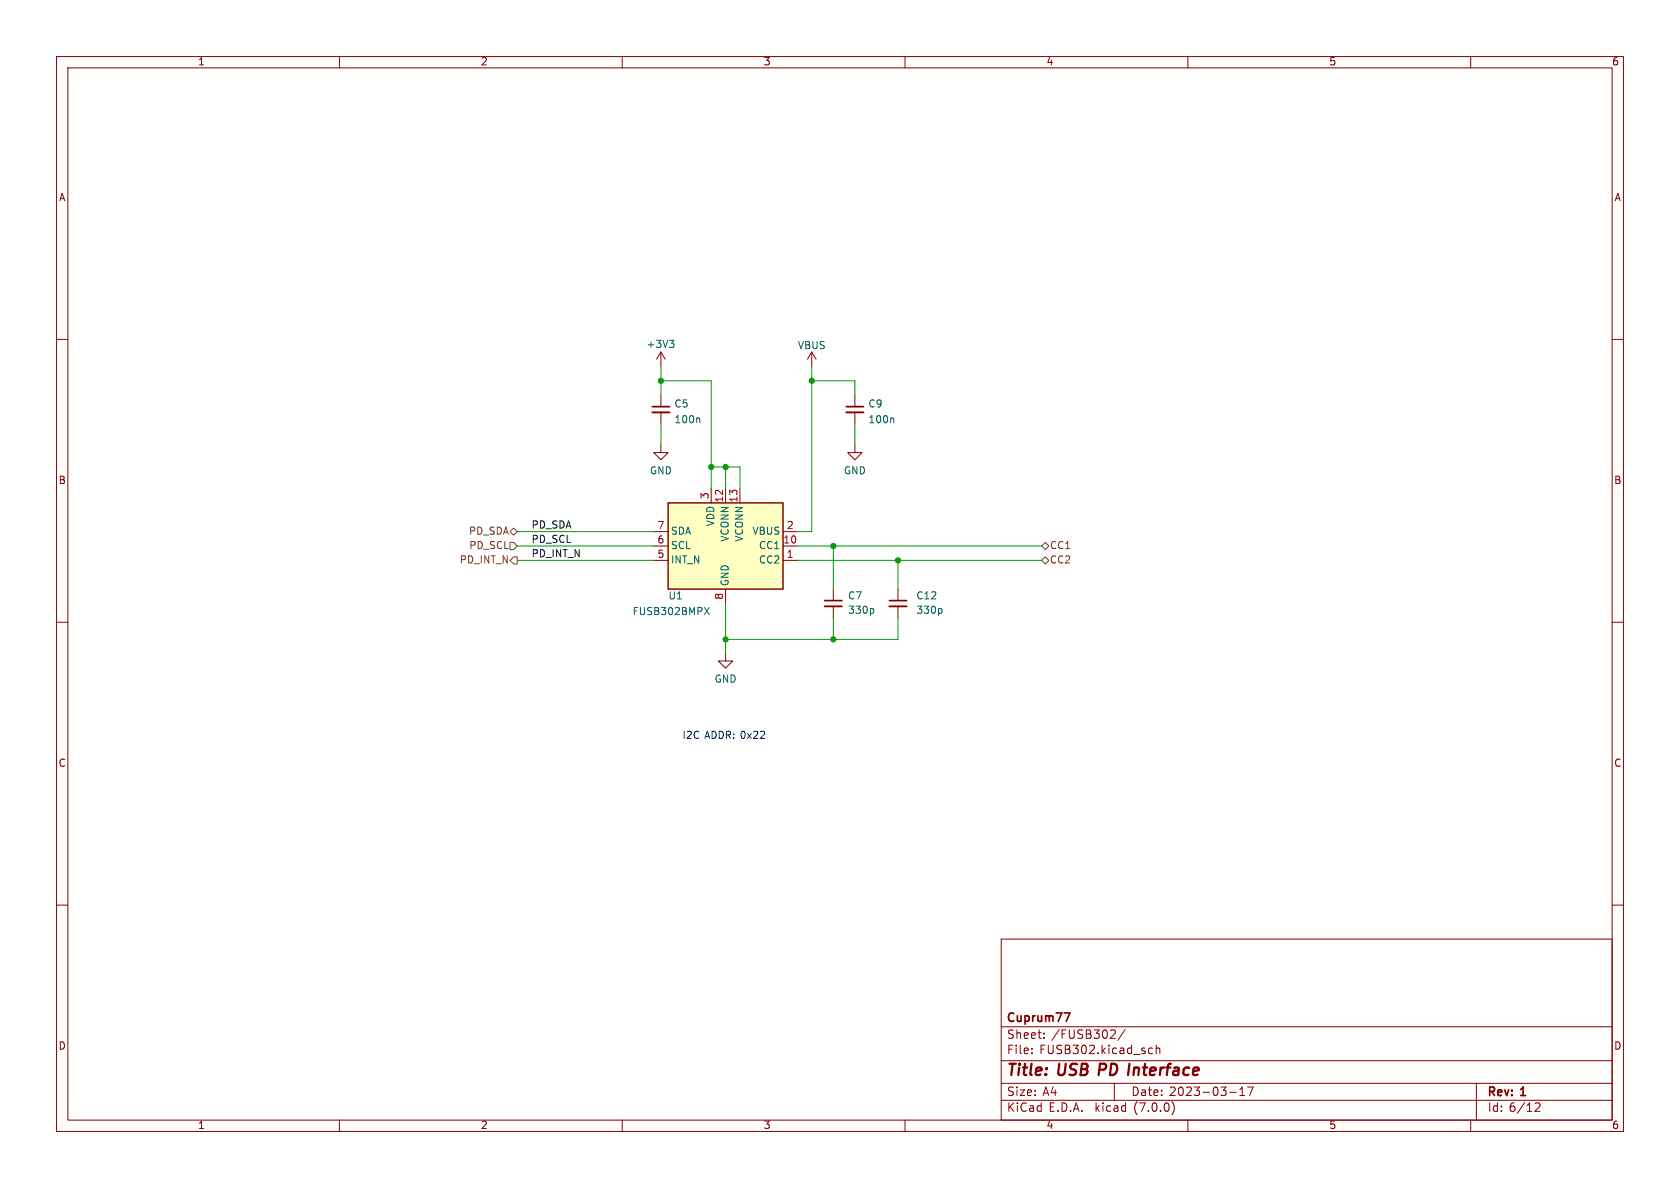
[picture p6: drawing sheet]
<svg xmlns="http://www.w3.org/2000/svg" width="297mm" height="210mm" viewBox="0 0 297 210" stroke-linecap="round" stroke-linejoin="round" font-family="sans-serif">
<g fill="none" stroke="#840000" stroke-width=".18">
<path d="M10 10h277v190h-277zM12 12h273v186h-273zM60 10v2M110 10v2M160 10v2M210 10v2M260 10v2M10 60h2M285 60h2M116.8 78.7v1.3h1.3l-1.3 1.3-1.2-1.3h1.2M116.8 62.2l-.7 1.3M116.8 62.2v2.6"/>
<path d="M116.8 69.9v2M116.8 72.9v2M116.8 62.2l.8 1.3M143.5 62.2l-.8 1.3M143.5 62.2v2.6M143.5 62.2l.8 1.3M151.1 78.7v1.3h1.3l-1.3 1.3-1.2-1.3h1.2M151.1 69.9v2M151.1 72.9v2M115.6 99.1h2.5M115.6 96.5h2.5M115.6 94h2.5"/>
<path d="M125.7 86.4v2.5M128.3 86.4v2.5M130.8 86.4v2.5M138.4 99.1h2.6M138.4 96.5h2.6M138.4 94h2.6M10 110h2M128.3 115.6v1.2h1.2l-1.2 1.3-1.3-1.3h1.3M128.3 104.1v2.6M147.3 104.1v2.1M147.3 107.2v2M158.7 104.1v2.1"/>
<path d="M158.7 107.2v2M285 110h2M10 160h2M285 160h2M177 166h108v32h-108zM60 198v2M110 198v2M160 198v2M177 194.5h108M177 191.5h108M177 187.5h108M177 181.5h108"/>
<path d="M182.4 186.1v.2M182.4 185.3v.2M184.6 183.4v.2M184.6 182.6v.2M196.5 182.1h.5l.2 .4-.9 1.1h.9M197 191.5v3M198.9 182l-1.3 1.9M203.2 186.2h.6M203.2 185.3h.6M204.4 185.4l.2-.1h.4v1M204.4 184.8v1.5M207.2 194.8a1.74 1.74 0 0 1 0 2.2"/>
<path d="M210 198v2M217.4 193.1h1.1M219.2 193.7h.8M219.2 192.6l.4-.4v1.5M220.5 192.2h1l-.6 1.5M260 198v2M261 191.5v6.5M271.4 195.1l.6-.1 .2 .1 .1 .3-1 1.1h1"/>
</g>
<path d="M115.3 71.9h3.1M149.6 71.9h3.1M145.8 106.2h3M157.2 106.2h3.1M188.1 179.1h1l-.6 1.5" fill="none" stroke="#840000" stroke-width=".3"/>
<path d="M115.3 72.9h3.1M149.6 72.9h3.1M145.8 107.2h3M157.2 107.2h3.1" fill="none" stroke="#840000" stroke-width=".33"/>
<path d="M118.4 60.2h.7l-.4 .4M118.9 60.6l.2 .3v.3l-.2 .2M123.5 73.9l.2 .2v.6M157.8 73.9l.2 .2v.6M124.5 107.4l.9 1.3M125.4 107.4l-.9 1.3M154.3 107.6l.2 .2-.2 .6M166.4 107.6l.1 .2-.1 .6" fill="none" stroke="#006464" stroke-width=".18"/>
<path d="M118.1 88.9h20.3v15.2h-20.3z" fill="#ffffc2" stroke="#ffffc2" stroke-width=".18"/>
<path d="M118.1 88.9h20.3v15.2h-20.3z" fill="none" stroke="#840000" stroke-width=".25"/>
<path d="M90.2 95.9h.6l.6 .6-.6 .7h-.6zM90.2 94l.6-.7 .6 .7-.6 .6zM90.8 98.4h.6v1.3h-.6l-.6-.6zM184.1 99.1l.7-.7 .6 .7-.6 .6zM184.1 96.5l.7-.6 .6 .6-.6 .7z" fill="none" stroke="#725600" stroke-width=".18"/>
<g fill="none" stroke="#009600" stroke-width=".18">
<path d="M116.8 67.3h8.9v19.1M116.8 64.8v5.1M116.8 74.9v3.8M143.5 64.8v29.2h-2.5M143.5 67.3h7.6v2.6M151.1 74.9v3.8M91.4 96.5h24.2M91.4 99.1h24.2M91.4 94h24.2M125.7 82.6h5.1v3.8M128.3 82.6v3.8M141 96.5h43.1"/>
<path d="M141 99.1h43.1M147.3 96.5v7.6M158.7 99.1v5M128.3 106.7v8.9M147.3 109.2v3.8M158.7 109.2v3.8h-30.4"/>
</g>
<g fill="#009600" stroke="#009600" stroke-width=".18">
<circle cx="147.3" cy="113" r=".46"/>
<circle cx="147.3" cy="96.5" r=".46"/>
<circle cx="158.7" cy="99.1" r=".46"/>
<circle cx="143.5" cy="67.3" r=".46"/>
<circle cx="116.8" cy="67.3" r=".46"/>
<circle cx="128.3" cy="113" r=".46"/>
<circle cx="128.3" cy="82.6" r=".46"/>
<circle cx="125.7" cy="82.6" r=".46"/>
</g>
<g font-size="2.8" fill="#840000">
<text x="178" y="190.8">Title:</text>
<text x="187.1" y="190.8">USB PD Interface</text>
</g>
<g font-size="2.1" fill="#840000">
<text x="178" y="183.9">Sheet:</text>
<text x="178" y="181.1">Cuprum77</text>
<text x="185.9" y="183.9">/FUSB302/</text>
<text x="178" y="186.6">File:</text>
<text x="183.8" y="186.6">FUSB302.kicad_sch</text>
<text x="178" y="196.8">KiCad</text>
<text x="178" y="194">Size:</text>
<text x="184.3" y="194">A4</text>
<text x="185.4" y="196.8">E.D.A.</text>
<text x="193.7" y="196.8">kicad</text>
<text x="200" y="194">Date:</text>
<text x="200.6" y="196.8">(7.0.0)</text>
<text x="206.7" y="194">2023-03-17</text>
<text x="263" y="194.2">Rev:</text>
<text x="263" y="196.8">Id: 6/12</text>
<text x="269" y="194.2">1</text>
</g>
<g font-size="1.8" fill="#840000">
<text x="35" y="11.8">1</text>
<text x="85" y="11.8">2</text>
<text x="135" y="11.8">3</text>
<text x="185" y="11.8">4</text>
<text x="235" y="11.8">5</text>
<text x="285" y="11.8">6</text>
<text x="10.4" y="35.8">A</text>
<text x="285.4" y="35.8">A</text>
<text x="10.3" y="85.8">B</text>
<text x="285.3" y="85.8">B</text>
<text x="10.3" y="135.8">C</text>
<text x="285.3" y="135.8">C</text>
<text x="10.3" y="185.8">D</text>
<text x="285.3" y="185.8">D</text>
<text x="35" y="199.8">1</text>
<text x="85" y="199.8">2</text>
<text x="135" y="199.8">3</text>
<text x="185" y="199.8">4</text>
<text x="235" y="199.8">5</text>
<text x="285" y="199.8">6</text>
</g>
<g font-size="1.8" fill="#006464">
<text x="114.2" y="61.8">+3V3</text>
<text x="141" y="62">VBUS</text>
<text x="119.2" y="72.3">C5</text>
<text x="119.2" y="75.1">100n</text>
<text x="153.5" y="72.3">C9</text>
<text x="153.5" y="75.1">100n</text>
<text x="114.8" y="84.1">GND</text>
<text x="149.1" y="84.1">GND</text>
<text x="118.6" y="94.8">SDA</text>
<text x="126.6" y="93.2" transform="rotate(-90 126.6 93.2)">VDD</text>
<text x="129.1" y="95.9" transform="rotate(-90 129.1 95.9)">VCONN</text>
<text x="131.6" y="95.9" transform="rotate(-90 131.6 95.9)">VCONN</text>
<text x="132.9" y="94.8">VBUS</text>
<text x="118.6" y="99.9">INT_N</text>
<text x="118.6" y="97.3">SCL</text>
<text x="134" y="99.9">CC2</text>
<text x="134" y="97.3">CC1</text>
<text x="118.1" y="106.2">U1</text>
<text x="129.1" y="103.6" transform="rotate(-90 129.1 103.6)">GND</text>
<text x="149.9" y="106.2">C7</text>
<text x="161.9" y="106.2">C12</text>
<text x="111.8" y="109">FUSB302BMPX</text>
<text x="149.9" y="108.8">330p</text>
<text x="161.9" y="108.8">330p</text>
<text x="126.3" y="121">GND</text>
</g>
<g font-size="1.8" fill="#a90000">
<text x="125.5" y="88.3" transform="rotate(-90 125.5 88.3)">3</text>
<text x="128" y="88.9" transform="rotate(-90 128 88.9)">12</text>
<text x="130.6" y="88.9" transform="rotate(-90 130.6 88.9)">13</text>
<text x="116.2" y="93.7">7</text>
<text x="139" y="93.7">2</text>
<text x="116.2" y="98.8">5</text>
<text x="116.2" y="96.3">6</text>
<text x="138.4" y="96.3">10</text>
<text x="139" y="98.8">1</text>
<text x="128" y="106.1" transform="rotate(-90 128 106.1)">8</text>
</g>
<g font-size="1.8" fill="#725600">
<text x="82.8" y="94.8">PD_SDA</text>
<text x="81.1" y="99.9">PD_INT_N</text>
<text x="82.8" y="97.3">PD_SCL</text>
<text x="185.6" y="99.9">CC2</text>
<text x="185.6" y="97.3">CC1</text>
</g>
<g font-size="1.8" fill="#0f0f0f">
<text x="94" y="93.6">PD_SDA</text>
<text x="94" y="96.2">PD_SCL</text>
<text x="94" y="98.7">PD_INT_N</text>
</g>
<text font-size="1.8" fill="#0000c2" x="120.6" y="130.8">I2C ADDR: 0x22</text>
</svg>
